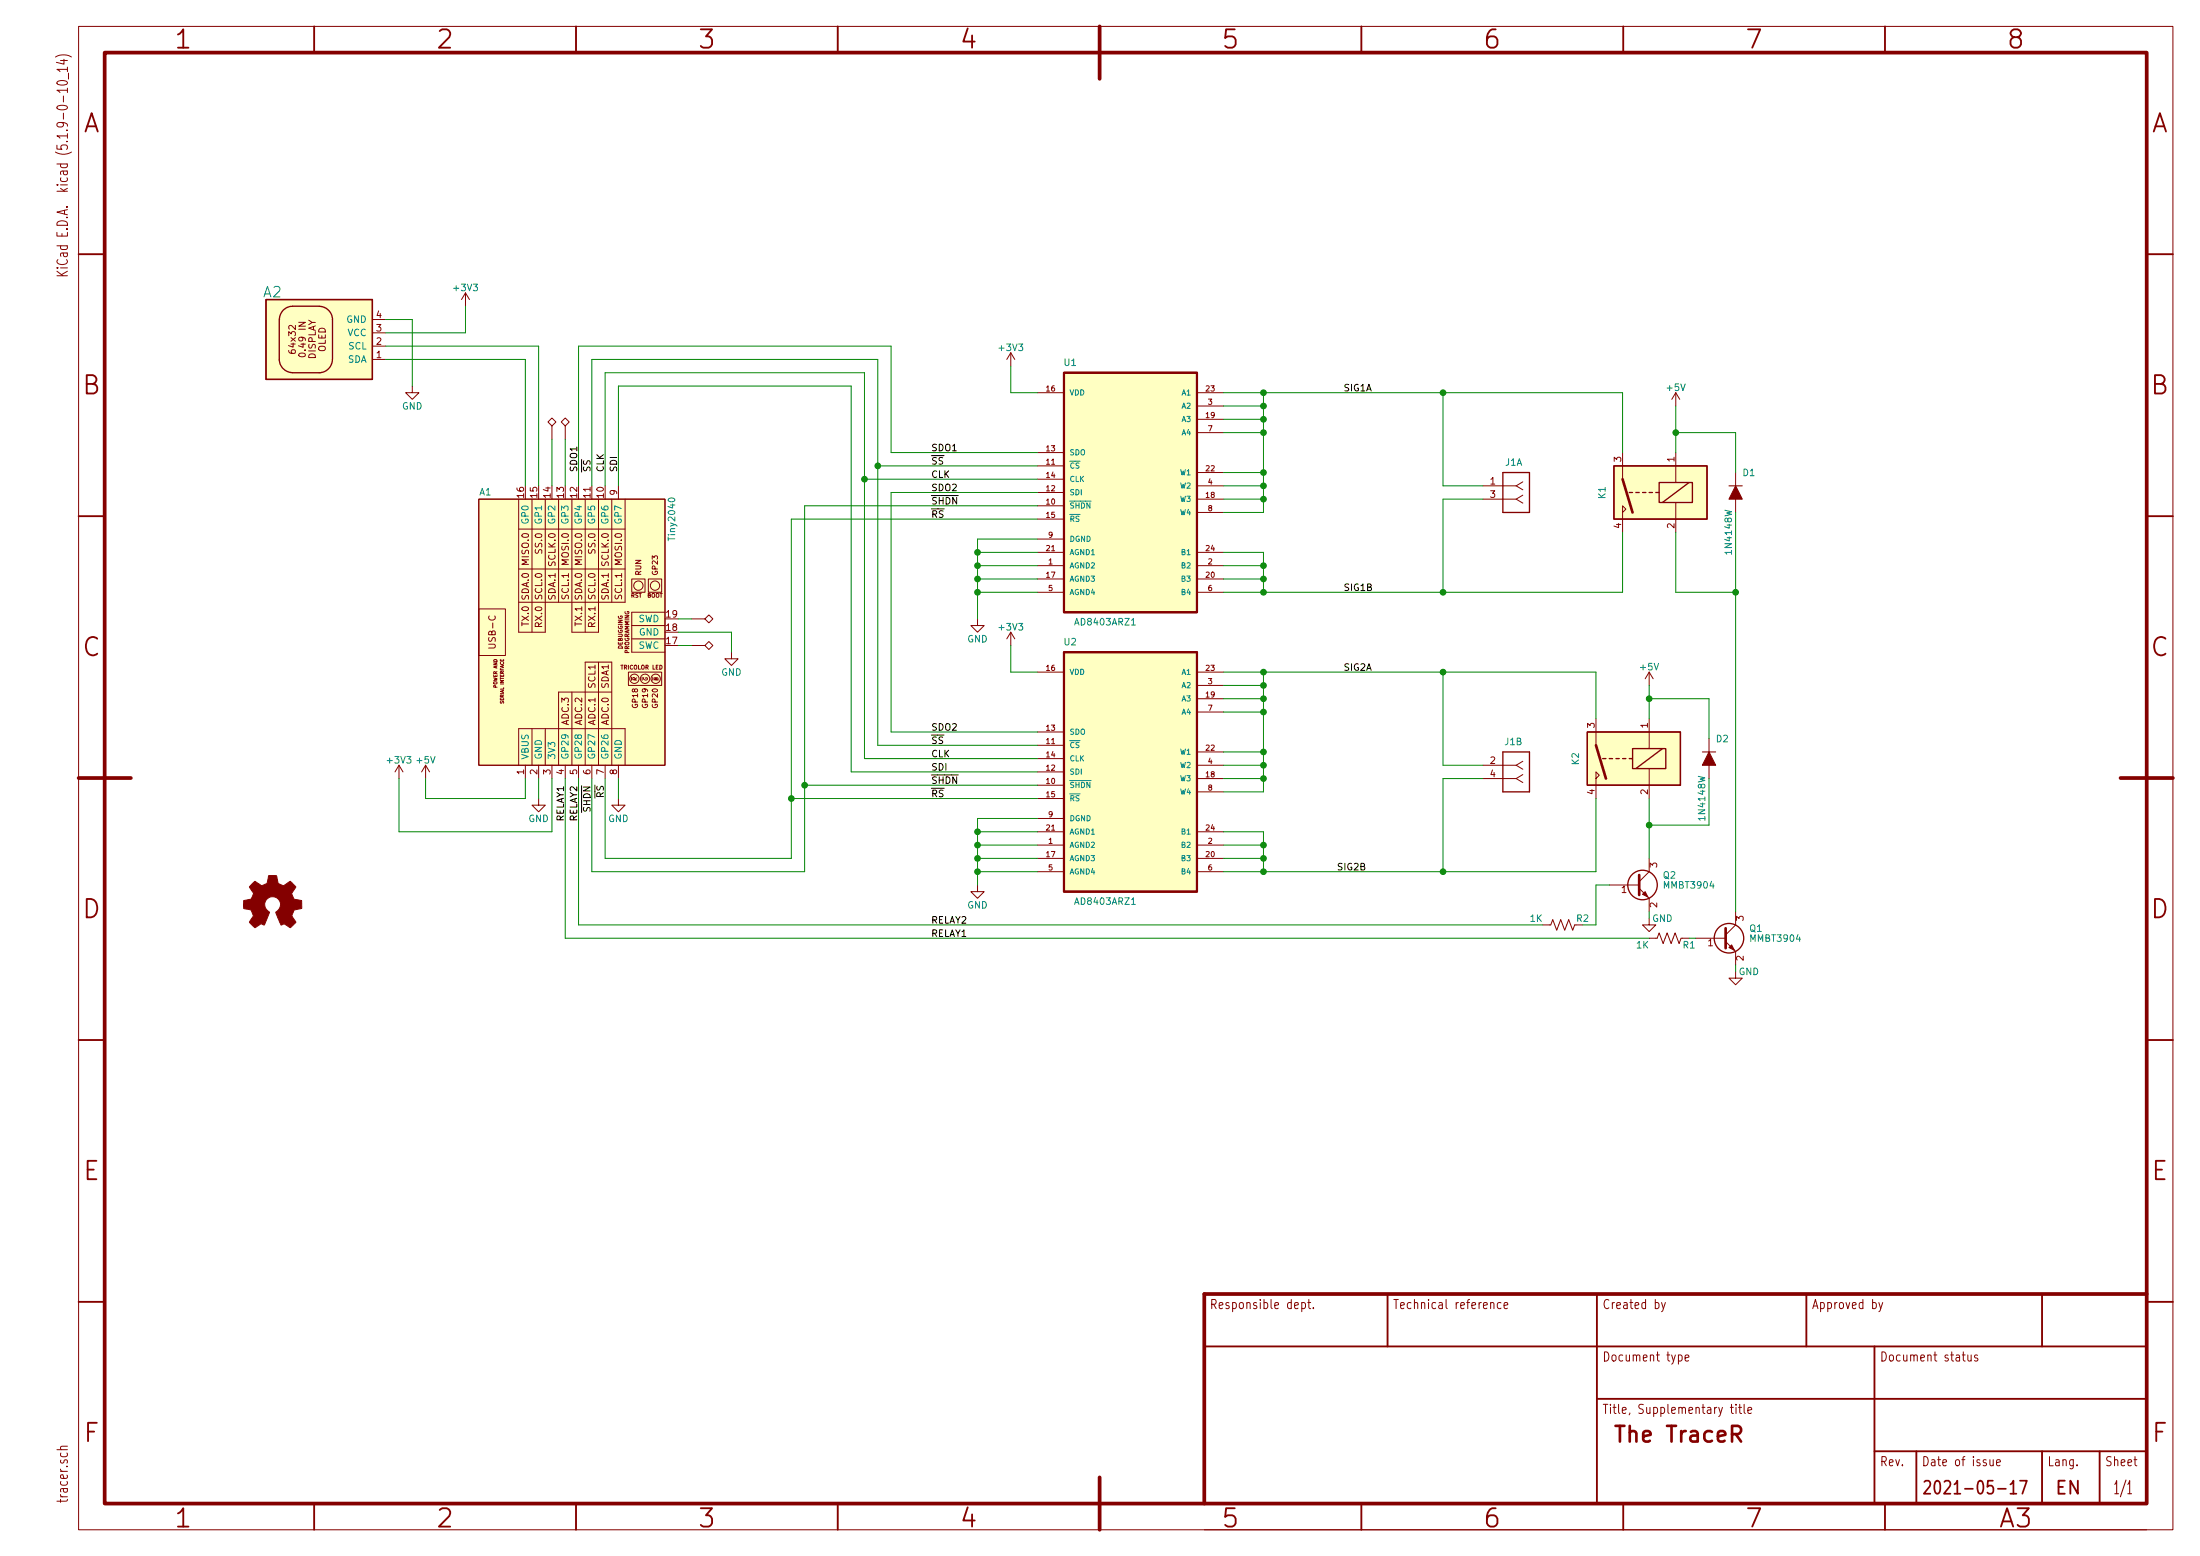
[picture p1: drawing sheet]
EESchema Schematic File Version 4
EELAYER 30 0
EELAYER END
$Descr A3 16535 11693
encoding utf-8
Sheet 1 1
Title "The TraceR"
Date "2021-05-17"
Rev ""
Comp ""
Comment1 ""
Comment2 ""
Comment3 ""
Comment4 ""
$EndDescr
$Comp
L .tracer:COTO-9913-REED-RELAY K1
U 1 1
P 12400 3700
F 0 "K1" V 12750 3650 50  0000 L CNN
F 1 "Coto-9913-05-20" V 12700 3700 50  0001 L CNN
F 2 ".tracer:REED_RELAY_COTO_9913" H 12700 3650 50  0001 L CNN
F 3 "" H 12400 3700 50  0001 C CNN
	1    12400 3700
	-1   0    0    1   
$EndComp
$Comp
L .tracer:AD8403ARZ1 U1
U 1 1
P 8500 3700
F 0 "U1" H 8900 4650 50  0000 L BNN
F 1 "AD8403ARZ1" H 8450 2700 50  0000 L BNN
F 2 ".tracer:SOIC-24W_7.5x15.4mm_P1.27mm" H 8500 3700 50  0001 L BNN
F 3 "" H 8500 3700 50  0001 L BNN
	1    8500 3700
	-1   0    0    -1  
$EndComp
$Comp
L .tracer:Tiny2040 A1
U 1 1
P 4300 4750
F 0 "A1" V 5350 5400 50  0000 C CNN
F 1 "Tiny2040" H 5150 4000 50  0000 C CNN
F 2 ".tracer:MODULE_TINY_2040" H 3875 4550 50  0001 C CNN
F 3 "" H 3875 4550 50  0001 C CNN
	1    4300 4750
	0    -1   -1   0   
$EndComp
Wire Wire Line
	12200 4000 12200 4450
Wire Wire Line
	12200 3400 12200 2950
Wire Wire Line
	9500 3550 9500 3650
Wire Wire Line
	9500 4450 10850 4450
Wire Wire Line
	9200 3550 9500 3550
Wire Wire Line
	9200 3650 9500 3650
Connection ~ 9500 3650
Wire Wire Line
	9500 3650 9500 3750
Wire Wire Line
	9200 3750 9500 3750
Connection ~ 9500 3750
Wire Wire Line
	9500 3750 9500 3850
Wire Wire Line
	9200 3850 9500 3850
Wire Wire Line
	9200 4150 9500 4150
Wire Wire Line
	9500 4150 9500 4250
Wire Wire Line
	9200 4250 9500 4250
Connection ~ 9500 4250
Wire Wire Line
	9500 4250 9500 4350
Wire Wire Line
	9200 4350 9500 4350
Connection ~ 9500 4350
Wire Wire Line
	9500 4350 9500 4450
Wire Wire Line
	9200 4450 9500 4450
Connection ~ 9500 4450
Wire Wire Line
	9200 2950 9500 2950
Wire Wire Line
	9500 2950 9500 3050
Wire Wire Line
	9200 3250 9500 3250
Wire Wire Line
	9200 3150 9500 3150
Connection ~ 9500 3150
Wire Wire Line
	9500 3150 9500 3250
Wire Wire Line
	9200 3050 9500 3050
Connection ~ 9500 3050
Wire Wire Line
	9500 3050 9500 3150
Wire Wire Line
	9500 2950 10850 2950
Connection ~ 9500 2950
Wire Wire Line
	7600 2950 7800 2950
$Comp
L .tracer:GND #PWR0101
U 1 1
P 5500 4900
F 0 "#PWR0101" H 5500 4650 50  0001 C CNN
F 1 "GND" H 5500 4750 50  0000 C CNN
F 2 "" H 5500 4900 50  0001 C CNN
F 3 "" H 5500 4900 50  0001 C CNN
	1    5500 4900
	1    0    0    -1  
$EndComp
Wire Wire Line
	7800 4050 7350 4050
Wire Wire Line
	7350 4050 7350 4150
$Comp
L .tracer:GND #PWR0102
U 1 1
P 7350 4650
F 0 "#PWR0102" H 7350 4400 50  0001 C CNN
F 1 "GND" H 7350 4500 50  0000 C CNN
F 2 "" H 7350 4650 50  0001 C CNN
F 3 "" H 7350 4650 50  0001 C CNN
	1    7350 4650
	1    0    0    -1  
$EndComp
Wire Wire Line
	7800 4150 7350 4150
Connection ~ 7350 4150
Wire Wire Line
	7350 4150 7350 4250
Wire Wire Line
	7800 4250 7350 4250
Connection ~ 7350 4250
Wire Wire Line
	7350 4250 7350 4350
Wire Wire Line
	7800 4350 7350 4350
Connection ~ 7350 4350
Wire Wire Line
	7350 4350 7350 4450
Wire Wire Line
	7800 4450 7350 4450
Connection ~ 7350 4450
Wire Wire Line
	7350 4450 7350 4650
Wire Wire Line
	4650 5850 4650 6000
$Comp
L .tracer:GND #PWR0103
U 1 1
P 4650 6000
F 0 "#PWR0103" H 4650 5750 50  0001 C CNN
F 1 "GND" H 4650 5850 50  0000 C CNN
F 2 "" H 4650 6000 50  0001 C CNN
F 3 "" H 4650 6000 50  0001 C CNN
	1    4650 6000
	1    0    0    -1  
$EndComp
Wire Wire Line
	12200 4450 10850 4450
Wire Wire Line
	12600 3400 12600 3250
Wire Wire Line
	11150 3650 10850 3650
Connection ~ 10850 2950
Wire Wire Line
	10850 2950 12200 2950
Wire Wire Line
	11150 3750 10850 3750
Connection ~ 10850 4450
Wire Wire Line
	10850 2950 10850 3650
Wire Wire Line
	10850 3750 10850 4450
Wire Wire Line
	9500 3550 9500 3250
Connection ~ 9500 3550
Connection ~ 9500 3250
Text Label 10100 4450 0    50   ~ 0
SIG1B
Text Label 10100 2950 0    50   ~ 0
SIG1A
$Comp
L .tracer:+5V #PWR0105
U 1 1
P 3200 5850
F 0 "#PWR0105" H 3200 5700 50  0001 C CNN
F 1 "+5V" H 3200 5990 50  0000 C CNN
F 2 "" H 3200 5850 50  0001 C CNN
F 3 "" H 3200 5850 50  0001 C CNN
	1    3200 5850
	1    0    0    -1  
$EndComp
Text Label 7000 3400 0    50   ~ 0
SDO1
Text Label 7000 3500 0    50   ~ 0
~SS
Text Label 7000 3600 0    50   ~ 0
CLK
Text Label 7000 3700 0    50   ~ 0
SDO2
Text Label 7000 3800 0    50   ~ 0
~SHDN
Text Label 7000 3900 0    50   ~ 0
~RS
Text Label 7000 6950 0    50   ~ 0
RELAY2
$Comp
L .tracer:AD8403ARZ1 U2
U 1 1
P 8500 5800
F 0 "U2" H 8900 6750 50  0000 L BNN
F 1 "AD8403ARZ1" H 8450 4800 50  0000 L BNN
F 2 ".tracer:SOIC-24W_7.5x15.4mm_P1.27mm" H 8500 5800 50  0001 L BNN
F 3 "" H 8500 5800 50  0001 L BNN
	1    8500 5800
	-1   0    0    -1  
$EndComp
$Comp
L .tracer:COTO-9913-REED-RELAY K2
U 1 1
P 12200 5700
F 0 "K2" V 12550 5650 50  0000 L CNN
F 1 "Coto-9913-05-20" V 12500 5700 50  0001 L CNN
F 2 ".tracer:REED_RELAY_COTO_9913" H 12500 5650 50  0001 L CNN
F 3 "" H 12200 5700 50  0001 C CNN
	1    12200 5700
	-1   0    0    1   
$EndComp
Wire Wire Line
	9500 5650 9500 5750
Wire Wire Line
	9500 6550 10850 6550
Wire Wire Line
	9200 5650 9500 5650
Wire Wire Line
	9200 5750 9500 5750
Connection ~ 9500 5750
Wire Wire Line
	9500 5750 9500 5850
Wire Wire Line
	9200 5850 9500 5850
Connection ~ 9500 5850
Wire Wire Line
	9500 5850 9500 5950
Wire Wire Line
	9200 5950 9500 5950
Wire Wire Line
	9200 6250 9500 6250
Wire Wire Line
	9500 6250 9500 6350
Wire Wire Line
	9200 6350 9500 6350
Connection ~ 9500 6350
Wire Wire Line
	9500 6350 9500 6450
Wire Wire Line
	9200 6450 9500 6450
Connection ~ 9500 6450
Wire Wire Line
	9500 6450 9500 6550
Wire Wire Line
	9200 6550 9500 6550
Connection ~ 9500 6550
Wire Wire Line
	9200 5050 9500 5050
Wire Wire Line
	9500 5050 9500 5150
Wire Wire Line
	9200 5350 9500 5350
Wire Wire Line
	9200 5250 9500 5250
Connection ~ 9500 5250
Wire Wire Line
	9500 5250 9500 5350
Wire Wire Line
	9200 5150 9500 5150
Connection ~ 9500 5150
Wire Wire Line
	9500 5150 9500 5250
Wire Wire Line
	9500 5050 10850 5050
Connection ~ 9500 5050
Wire Wire Line
	9500 5650 9500 5350
Connection ~ 9500 5650
Connection ~ 9500 5350
Text Label 10100 5050 0    50   ~ 0
SIG2A
Text Label 10050 6550 0    50   ~ 0
SIG2B
Wire Wire Line
	10850 5050 10850 5750
Wire Wire Line
	10850 5750 11150 5750
Wire Wire Line
	11150 5850 10850 5850
Wire Wire Line
	10850 5850 10850 6550
Wire Wire Line
	10850 6550 12000 6550
Wire Wire Line
	12000 6550 12000 6000
Connection ~ 10850 6550
Wire Wire Line
	12000 5400 12000 5050
Wire Wire Line
	12000 5050 10850 5050
Connection ~ 10850 5050
$Comp
L .tracer:+5V #PWR0104
U 1 1
P 12400 5150
F 0 "#PWR0104" H 12400 5000 50  0001 C CNN
F 1 "+5V" H 12400 5290 50  0000 C CNN
F 2 "" H 12400 5150 50  0001 C CNN
F 3 "" H 12400 5150 50  0001 C CNN
	1    12400 5150
	1    0    0    -1  
$EndComp
Wire Wire Line
	7600 5050 7800 5050
Wire Wire Line
	5950 6000 7800 6000
Text Label 7000 5500 0    50   ~ 0
SDO2
Text Label 7000 5600 0    50   ~ 0
~SS
Text Label 7000 5700 0    50   ~ 0
CLK
Text Label 7000 5800 0    50   ~ 0
SDI
Text Label 7000 5900 0    50   ~ 0
~SHDN
Text Label 7000 6000 0    50   ~ 0
~RS
Wire Wire Line
	6600 5600 7800 5600
Wire Wire Line
	6500 5700 7800 5700
Wire Wire Line
	6700 5500 7800 5500
Wire Wire Line
	6050 5900 7800 5900
Wire Wire Line
	6500 5700 6500 3600
Wire Wire Line
	6500 3600 7800 3600
Wire Wire Line
	6050 3800 7800 3800
Wire Wire Line
	5950 3900 7800 3900
Wire Wire Line
	6600 5600 6600 3500
Wire Wire Line
	6600 3500 7800 3500
Wire Wire Line
	6400 5800 7800 5800
Wire Wire Line
	6700 5500 6700 3700
Wire Wire Line
	6700 3700 7800 3700
Text Label 7000 7050 0    50   ~ 0
RELAY1
Wire Wire Line
	12600 4450 12600 4000
Wire Wire Line
	12400 5150 12400 5250
Wire Wire Line
	7800 6150 7350 6150
Wire Wire Line
	7350 6150 7350 6250
Wire Wire Line
	7800 6250 7350 6250
Connection ~ 7350 6250
Wire Wire Line
	7350 6250 7350 6350
Wire Wire Line
	7800 6350 7350 6350
Connection ~ 7350 6350
Wire Wire Line
	7350 6350 7350 6450
Wire Wire Line
	7800 6450 7350 6450
Connection ~ 7350 6450
Wire Wire Line
	7350 6450 7350 6550
Wire Wire Line
	7800 6550 7350 6550
Connection ~ 7350 6550
Wire Wire Line
	7350 6550 7350 6650
$Comp
L .tracer:GND #PWR0106
U 1 1
P 7350 6650
F 0 "#PWR0106" H 7350 6400 50  0001 C CNN
F 1 "GND" H 7350 6500 50  0000 C CNN
F 2 "" H 7350 6650 50  0001 C CNN
F 3 "" H 7350 6650 50  0001 C CNN
	1    7350 6650
	1    0    0    -1  
$EndComp
Wire Wire Line
	6050 5900 6050 3800
Text Label 4350 3550 1    50   ~ 0
SDO1
Text Label 4450 3550 1    50   ~ 0
~SS
Text Label 4550 3550 1    50   ~ 0
CLK
Text Label 4650 3550 1    50   ~ 0
SDI
Text Label 4450 5900 3    50   ~ 0
~SHDN
Text Label 4550 6000 1    50   ~ 0
~RS
Text Label 4350 5900 3    50   ~ 0
RELAY2
Text Label 4250 5900 3    50   ~ 0
RELAY1
Wire Wire Line
	5950 3900 5950 6000
Wire Wire Line
	3200 5850 3200 6000
Wire Wire Line
	3200 6000 3950 6000
Wire Wire Line
	3950 6000 3950 5850
Wire Wire Line
	4350 3650 4350 2600
Wire Wire Line
	4450 3650 4450 2700
Wire Wire Line
	4550 3650 4550 2800
Wire Wire Line
	4650 3650 4650 2900
Wire Wire Line
	5950 6000 5950 6450
Wire Wire Line
	5950 6450 4550 6450
Wire Wire Line
	4550 6450 4550 5850
Connection ~ 5950 6000
Wire Wire Line
	4250 5850 4250 7050
Wire Wire Line
	4450 6550 6050 6550
Wire Wire Line
	6050 6550 6050 5900
Wire Wire Line
	4450 5850 4450 6550
Connection ~ 6050 5900
Wire Wire Line
	4350 5850 4350 6950
Wire Wire Line
	6400 2900 6400 5800
Wire Wire Line
	4650 2900 6400 2900
Wire Wire Line
	6500 2800 6500 3600
Wire Wire Line
	4550 2800 6500 2800
Connection ~ 6500 3600
Wire Wire Line
	6600 2700 6600 3500
Wire Wire Line
	4450 2700 6600 2700
Connection ~ 6600 3500
Wire Wire Line
	6700 2600 6700 3400
Wire Wire Line
	4350 2600 6700 2600
Wire Wire Line
	6700 3400 7800 3400
$Comp
L .tracer:MMBT3904 Q2
U 1 1
P 12300 6650
F 0 "Q2" H 12500 6725 50  0000 L CNN
F 1 "MMBT3904" H 12500 6650 50  0000 L CNN
F 2 ".tracer:SOT-23" H 12500 6575 50  0001 L CIN
F 3 "https://www.onsemi.com/pub/Collateral/2N3903-D.PDF" H 12300 6650 50  0001 L CNN
	1    12300 6650
	1    0    0    -1  
$EndComp
$Comp
L .tracer:R_US R2
U 1 1
P 11750 6950
F 0 "R2" V 11700 7100 50  0000 C CNN
F 1 "1K" V 11700 6750 50  0000 C CNN
F 2 ".tracer:R_0805_2012Metric" V 11790 6940 50  0001 C CNN
F 3 "" H 11750 6950 50  0001 C CNN
	1    11750 6950
	0    1    1    0   
$EndComp
$Comp
L .tracer:MMBT3904 Q1
U 1 1
P 12950 7050
F 0 "Q1" H 13150 7125 50  0000 L CNN
F 1 "MMBT3904" H 13150 7050 50  0000 L CNN
F 2 ".tracer:SOT-23" H 13150 6975 50  0001 L CIN
F 3 "https://www.onsemi.com/pub/Collateral/2N3903-D.PDF" H 12950 7050 50  0001 L CNN
	1    12950 7050
	1    0    0    -1  
$EndComp
Wire Wire Line
	4350 6950 11600 6950
Wire Wire Line
	12400 6850 12400 6900
$Comp
L .tracer:GND #PWR0107
U 1 1
P 12400 6900
F 0 "#PWR0107" H 12400 6650 50  0001 C CNN
F 1 "GND" H 12500 6900 50  0000 C CNN
F 2 "" H 12400 6900 50  0001 C CNN
F 3 "" H 12400 6900 50  0001 C CNN
	1    12400 6900
	1    0    0    -1  
$EndComp
Wire Wire Line
	13050 7250 13050 7300
$Comp
L .tracer:GND #PWR0108
U 1 1
P 13050 7300
F 0 "#PWR0108" H 13050 7050 50  0001 C CNN
F 1 "GND" H 13150 7300 50  0000 C CNN
F 2 "" H 13050 7300 50  0001 C CNN
F 3 "" H 13050 7300 50  0001 C CNN
	1    13050 7300
	1    0    0    -1  
$EndComp
Wire Wire Line
	11900 6950 12000 6950
Wire Wire Line
	12000 6950 12000 6650
Wire Wire Line
	12000 6650 12100 6650
Wire Wire Line
	12400 6450 12400 6200
Wire Wire Line
	13050 6850 13050 4450
Wire Wire Line
	4250 7050 12400 7050
Wire Wire Line
	12700 7050 12750 7050
$Comp
L .tracer:R_US R1
U 1 1
P 12550 7050
F 0 "R1" V 12600 7200 50  0000 C CNN
F 1 "1K" V 12600 6850 50  0000 C CNN
F 2 ".tracer:R_0805_2012Metric" V 12590 7040 50  0001 C CNN
F 3 "" H 12550 7050 50  0001 C CNN
	1    12550 7050
	0    1    1    0   
$EndComp
$Comp
L .tracer:ASSY_OLED_490MILS_62x32_I2C A2
U 1 1
P 2400 2550
F 0 "A2" H 2750 2200 79  0000 C CNN
F 1 "ASSY_OLED_490MILS_62x32_I2C" H 2950 2175 79  0001 C CNN
F 2 ".tracer:MODULE_OLED_490" H 2000 3250 79  0001 C CNN
F 3 "" H 2000 3250 79  0001 C CNN
	1    2400 2550
	-1   0    0    1   
$EndComp
Wire Wire Line
	4150 5850 4150 6250
Wire Wire Line
	4150 6250 3000 6250
Wire Wire Line
	3000 6250 3000 5850
Wire Wire Line
	4050 5850 4050 6000
$Comp
L .tracer:GND #PWR0109
U 1 1
P 4050 6000
F 0 "#PWR0109" H 4050 5750 50  0001 C CNN
F 1 "GND" H 4050 5850 50  0000 C CNN
F 2 "" H 4050 6000 50  0001 C CNN
F 3 "" H 4050 6000 50  0001 C CNN
	1    4050 6000
	1    0    0    -1  
$EndComp
$Comp
L .tracer:+3V3 #PWR0110
U 1 1
P 3000 5850
F 0 "#PWR0110" H 3000 5700 50  0001 C CNN
F 1 "+3V3" H 3000 5990 50  0000 C CNN
F 2 "" H 3000 5850 50  0001 C CNN
F 3 "" H 3000 5850 50  0001 C CNN
	1    3000 5850
	1    0    0    -1  
$EndComp
Wire Wire Line
	2900 2500 3500 2500
Wire Wire Line
	3500 2500 3500 2300
Wire Wire Line
	4050 3650 4050 2600
Wire Wire Line
	4050 2600 2900 2600
Wire Wire Line
	2900 2700 3950 2700
Wire Wire Line
	3950 2700 3950 3650
Wire Wire Line
	2900 2400 3100 2400
Wire Wire Line
	3100 2400 3100 2900
$Comp
L .tracer:GND #PWR0112
U 1 1
P 3100 2900
F 0 "#PWR0112" H 3100 2650 50  0001 C CNN
F 1 "GND" H 3100 2750 50  0000 C CNN
F 2 "" H 3100 2900 50  0001 C CNN
F 3 "" H 3100 2900 50  0001 C CNN
	1    3100 2900
	1    0    0    -1  
$EndComp
Wire Wire Line
	5500 4750 5500 4900
Wire Wire Line
	5100 4750 5500 4750
$Comp
L .tracer:IO_JACK_F04_SPLIT J1
U 1 1
P 11500 3700
F 0 "J1" H 11450 3900 50  0000 R BNN
F 1 "IO_JACK_F04_SPLIT" H 11500 3575 50  0001 R TNN
F 2 ".tracer:SAMTEC-SSQ-102-02-SIDEWAYS" H 11400 3600 50  0001 C CNN
F 3 "" H 11400 3600 50  0001 C CNN
	1    11500 3700
	1    0    0    -1  
$EndComp
$Comp
L .tracer:IO_JACK_F04_SPLIT J1
U 2 1
P 11500 5800
F 0 "J1" H 11450 6000 50  0000 R BNN
F 1 "IO_JACK_F04_SPLIT" H 11500 5675 50  0001 R TNN
F 2 ".tracer:SAMTEC-SSQ-102-02-SIDEWAYS" H 11400 5700 50  0001 C CNN
F 3 "" H 11400 5700 50  0001 C CNN
	2    11500 5800
	1    0    0    -1  
$EndComp
$Comp
L .tracer:+3V3 #PWR0111
U 1 1
P 3500 2300
F 0 "#PWR0111" H 3500 2150 50  0001 C CNN
F 1 "+3V3" H 3500 2440 50  0000 C CNN
F 2 "" H 3500 2300 50  0001 C CNN
F 3 "" H 3500 2300 50  0001 C CNN
	1    3500 2300
	1    0    0    -1  
$EndComp
$Comp
L .tracer:+3V3 #PWR0113
U 1 1
P 7600 2750
F 0 "#PWR0113" H 7600 2600 50  0001 C CNN
F 1 "+3V3" H 7600 2890 50  0000 C CNN
F 2 "" H 7600 2750 50  0001 C CNN
F 3 "" H 7600 2750 50  0001 C CNN
	1    7600 2750
	1    0    0    -1  
$EndComp
$Comp
L .tracer:+5V #PWR0114
U 1 1
P 12600 3050
F 0 "#PWR0114" H 12600 2900 50  0001 C CNN
F 1 "+5V" H 12600 3190 50  0000 C CNN
F 2 "" H 12600 3050 50  0001 C CNN
F 3 "" H 12600 3050 50  0001 C CNN
	1    12600 3050
	1    0    0    -1  
$EndComp
Wire Wire Line
	7600 2750 7600 2950
$Comp
L .tracer:+3V3 #PWR0115
U 1 1
P 7600 4850
F 0 "#PWR0115" H 7600 4700 50  0001 C CNN
F 1 "+3V3" H 7600 4990 50  0000 C CNN
F 2 "" H 7600 4850 50  0001 C CNN
F 3 "" H 7600 4850 50  0001 C CNN
	1    7600 4850
	1    0    0    -1  
$EndComp
Wire Wire Line
	7600 4850 7600 5050
$Comp
L .tracer:DIODE D2
U 1 1
P 12850 5700
F 0 "D2" V 12700 5800 50  0000 C CNN
F 1 "1N4148W" H 13150 5650 50  0000 C CNN
F 2 ".tracer:DFN1006-2" H 12850 5700 50  0001 C CNN
F 3 "" H 12850 5700 50  0001 C CNN
	1    12850 5700
	0    1    1    0   
$EndComp
Wire Wire Line
	12400 5250 12850 5250
Wire Wire Line
	12850 5250 12850 5550
Connection ~ 12400 5250
Wire Wire Line
	12400 5250 12400 5400
Wire Wire Line
	12850 5850 12850 6200
Wire Wire Line
	12850 6200 12400 6200
Connection ~ 12400 6200
Wire Wire Line
	12400 6200 12400 6000
$Comp
L .tracer:DIODE D1
U 1 1
P 13050 3700
F 0 "D1" V 12900 3800 50  0000 C CNN
F 1 "1N4148W" H 13350 3650 50  0000 C CNN
F 2 ".tracer:DFN1006-2" H 13050 3700 50  0001 C CNN
F 3 "" H 13050 3700 50  0001 C CNN
	1    13050 3700
	0    1    1    0   
$EndComp
Wire Wire Line
	13050 3550 13050 3250
Wire Wire Line
	13050 3250 12600 3250
Connection ~ 12600 3250
Wire Wire Line
	12600 3250 12600 3050
Wire Wire Line
	13050 3850 13050 4450
Connection ~ 13050 4450
Wire Wire Line
	13050 4450 12600 4450
$Comp
L .tracer:TestPoint TP19
U 1 1
P 5200 4650
F 0 "TP19" V 5200 4920 50  0001 C CNN
F 1 "TestPoint" H 5200 4850 50  0001 C CNN
F 2 ".tracer:via-0.8x0.4" H 5400 4650 50  0001 C CNN
F 3 "" H 5400 4650 50  0001 C CNN
	1    5200 4650
	0    1    1    0   
$EndComp
$Comp
L .tracer:TestPoint TP17
U 1 1
P 5200 4850
F 0 "TP17" V 5200 5120 50  0001 C CNN
F 1 "TestPoint" H 5200 5050 50  0001 C CNN
F 2 ".tracer:via-0.8x0.4" H 5400 4850 50  0001 C CNN
F 3 "" H 5400 4850 50  0001 C CNN
	1    5200 4850
	0    1    1    0   
$EndComp
Wire Wire Line
	4150 3300 4150 3650
Wire Wire Line
	4250 3650 4250 3300
Wire Wire Line
	5100 4650 5200 4650
Wire Wire Line
	5100 4850 5200 4850
$Comp
L .tracer:TestPoint TP14
U 1 1
P 4150 3300
F 0 "TP14" V 4150 3570 50  0001 C CNN
F 1 "TestPoint" H 4150 3500 50  0001 C CNN
F 2 ".tracer:via-0.8x0.4" H 4350 3300 50  0001 C CNN
F 3 "" H 4350 3300 50  0001 C CNN
	1    4150 3300
	1    0    0    -1  
$EndComp
$Comp
L .tracer:TestPoint TP13
U 1 1
P 4250 3300
F 0 "TP13" V 4250 3570 50  0001 C CNN
F 1 "TestPoint" H 4250 3500 50  0001 C CNN
F 2 ".tracer:via-0.8x0.4" H 4450 3300 50  0001 C CNN
F 3 "" H 4450 3300 50  0001 C CNN
	1    4250 3300
	1    0    0    -1  
$EndComp
$Comp
L .tracer:Logo_Open_Hardware_Small LOGO1
U 1 1
P 2050 6800
F 0 "LOGO1" H 2050 7075 50  0001 C CNN
F 1 "Logo_Open_Hardware_Small" H 2050 6575 50  0001 C CNN
F 2 ".tracer:OSHW-Logo2_7.3x6mm_SilkScreen" H 2050 6800 50  0001 C CNN
F 3 "~" H 2050 6800 50  0001 C CNN
	1    2050 6800
	1    0    0    -1  
$EndComp
$EndSCHEMATC
